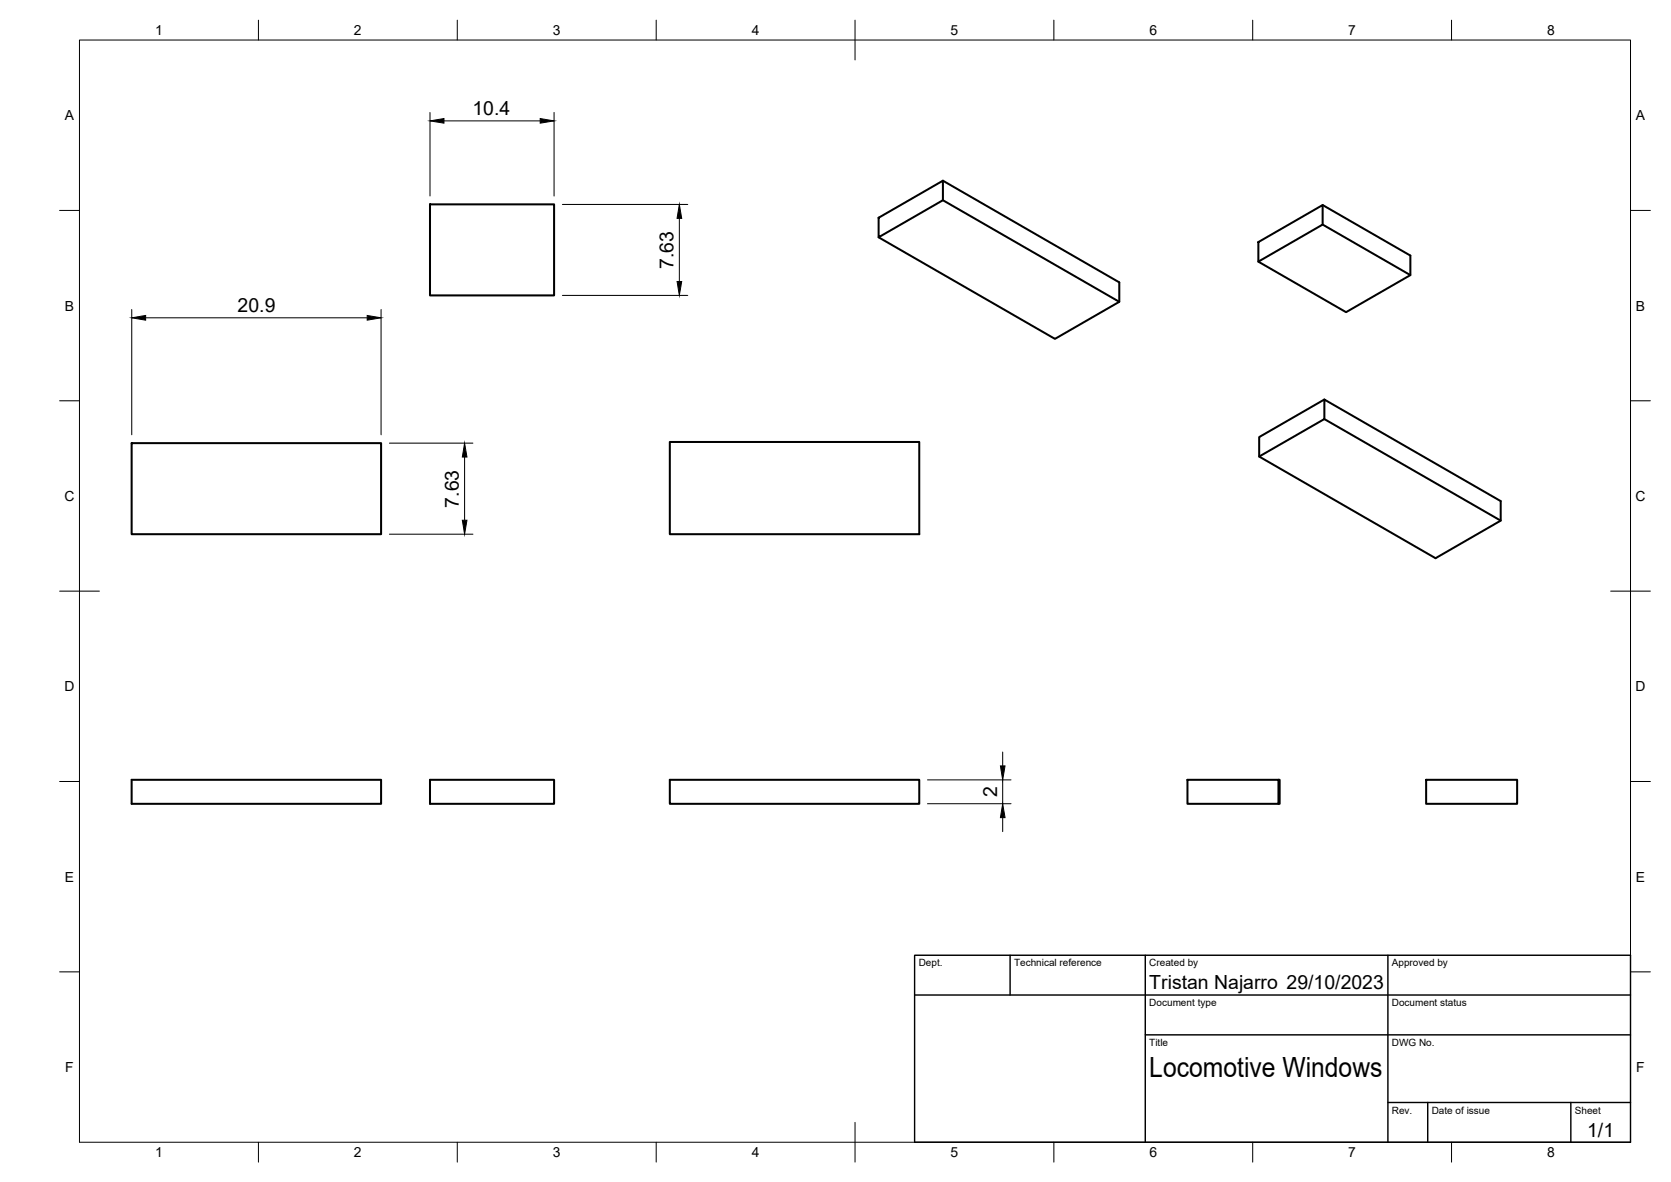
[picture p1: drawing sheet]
<svg xmlns="http://www.w3.org/2000/svg" width="420mm" height="297mm" viewBox="0 0 420 297" stroke-linecap="round" stroke-linejoin="round" font-family="sans-serif">
<!-- layer: Visible -->
<g fill="none" stroke="#000" stroke-width=".51">
<path d="M108.1 51.4h31.2v22.8h-31.2zM220.9 54.7l16.2-9.3v4.9l-16.2 9.3zM237.1 45.4l44.3 25.6v4.8l-16.1 9.4-44.4-25.6M237.1 50.3l44.3 25.5M332.6 51.5l22 12.7v4.9l-16.1 9.4-22.1-12.7M332.6 56.4l22 12.7M316.4 60.8l16.2-9.3v4.9l-16.2 9.4zM33.1 111.4h62.7v22.8h-62.7zM168.4 111.1h62.7v23.1h-62.7zM333 100.4l-16.4 9.4v4.9l44.4 25.6 16.3-9.5v-4.9l-44.3-25.5v4.9l-16.4 9.4M333 105.3l44.3 25.5M33.1 196h62.7v6h-62.7z"/>
<path d="M108.1 196h31.2v6h-31.2zM168.4 196h62.7v6h-62.7zM298.6 196h22.9v6h-22.9zM321.5 196h.3v6h-.3M358.6 196h22.9v6h-22.9z"/>
</g>
<!-- layer: BORDER -->
<g fill="none" stroke="#000" stroke-width=".25">
<path d="M20 10.1h390v276.9h-390zM65 5.1v5M115 5.1v5M165 5.1v5M215 5.1v10M265 5.1v5M315 5.1v5M365 5.1v5M15 52.9h5M410 52.9h5M15 100.7h5M410 100.7h5"/>
<path d="M15 148.6h10M405 148.6h10M15 196.4h5M410 196.4h5M15 244.2h5M410 244.2h5M65 287v5M115 287v5M165 287v5M215 282.1v9.9M265 287v5M315 287v5"/>
<path d="M365 287v5"/>
</g>
<!-- layer: TITLEBLOCK -->
<path d="M230 240.1h180v46.9h-180zM230 250h180M254 240.1v9.9M288 240.1v46.9M349 240.1v46.9M288 260.1h122M349 277.1h61M359 277.1v9.9M395 277.1v9.9" fill="none" stroke="#000" stroke-width=".36"/>
<!-- layer: FD_Dimensions -->
<g fill="none" stroke="#000" stroke-width=".25">
<path d="M108.1 28.3v21M111.6 30.4h24.2M139.3 28.3v21M141.4 51.4h31.5M170.8 54.9v15.8M33.1 77.8v31.5M36.6 79.9h55.7M95.8 77.8v31.5M141.4 74.2h31.5M97.9 111.4h21M116.8 114.9v15.8M97.9 134.2h21"/>
<path d="M233.2 196h21M252.1 189v3.5M252.1 196v6M233.2 202h21M252.1 205.5v3.5"/>
</g>
<path d="M108.1 30.4l3.5-.6v1.2zM135.8 29.8l3.5 .6-3.5 .6zM170.8 51.4l.6 3.5h-1.2zM33.1 79.9l3.5-.6v1.2zM92.3 79.3l3.5 .6-3.5 .6zM170.2 70.7h1.2l-.6 3.5zM116.8 111.4l.6 3.5h-1.2zM116.2 130.7h1.2l-.6 3.5zM251.5 192.5h1.2l-.6 3.5zM252.1 202l.6 3.5h-1.2z" fill="#000" stroke="#000" stroke-width=".25"/>
<text font-size="7" x="289" y="270.6">Locomotive Windows</text>
<g font-size="4.9">
<text x="118.8" y="28.9">10.4</text>
<text x="169.4" y="67.6" transform="rotate(-90 169.4 67.6)">7.63</text>
<text x="59.8" y="78.4">20.9</text>
<text x="115.4" y="127.6" transform="rotate(-90 115.4 127.6)">7.63</text>
<text x="250.7" y="200.3" transform="rotate(-90 250.7 200.3)">2</text>
<text x="289" y="248.5">Tristan Najarro 29/10/2023</text>
<text x="399.1" y="285.7">1/1</text>
</g>
<g font-size="3.5">
<text x="39" y="8.8">1</text>
<text x="89" y="8.8">2</text>
<text x="139" y="8.8">3</text>
<text x="189" y="8.8">4</text>
<text x="239" y="8.8">5</text>
<text x="289" y="8.8">6</text>
<text x="339" y="8.8">7</text>
<text x="389" y="8.8">8</text>
<text x="16.3" y="30.2">A</text>
<text x="411.3" y="30.2">A</text>
<text x="16.3" y="78">B</text>
<text x="411.3" y="78">B</text>
<text x="16.2" y="125.9">C</text>
<text x="411.2" y="125.9">C</text>
<text x="16.2" y="173.7">D</text>
<text x="411.2" y="173.7">D</text>
<text x="16.3" y="221.6">E</text>
<text x="411.3" y="221.6">E</text>
<text x="16.4" y="269.4">F</text>
<text x="411.4" y="269.4">F</text>
<text x="39" y="290.8">1</text>
<text x="89" y="290.8">2</text>
<text x="139" y="290.8">3</text>
<text x="189" y="290.8">4</text>
<text x="239" y="290.8">5</text>
<text x="289" y="290.8">6</text>
<text x="339" y="290.8">7</text>
<text x="389" y="290.8">8</text>
</g>
<g font-size="2.5">
<text x="231" y="242.9">Dept.</text>
<text x="255" y="242.9">Technical reference</text>
<text x="289" y="242.9">Created by</text>
<text x="350" y="242.9">Approved by</text>
<text x="289" y="252.8">Document type</text>
<text x="350" y="252.8">Document status</text>
<text x="289" y="262.9">Title</text>
<text x="350" y="262.9">DWG No.</text>
<text x="350" y="279.9">Rev.</text>
<text x="360" y="279.9">Date of issue</text>
<text x="396" y="279.9">Sheet</text>
</g>
</svg>
